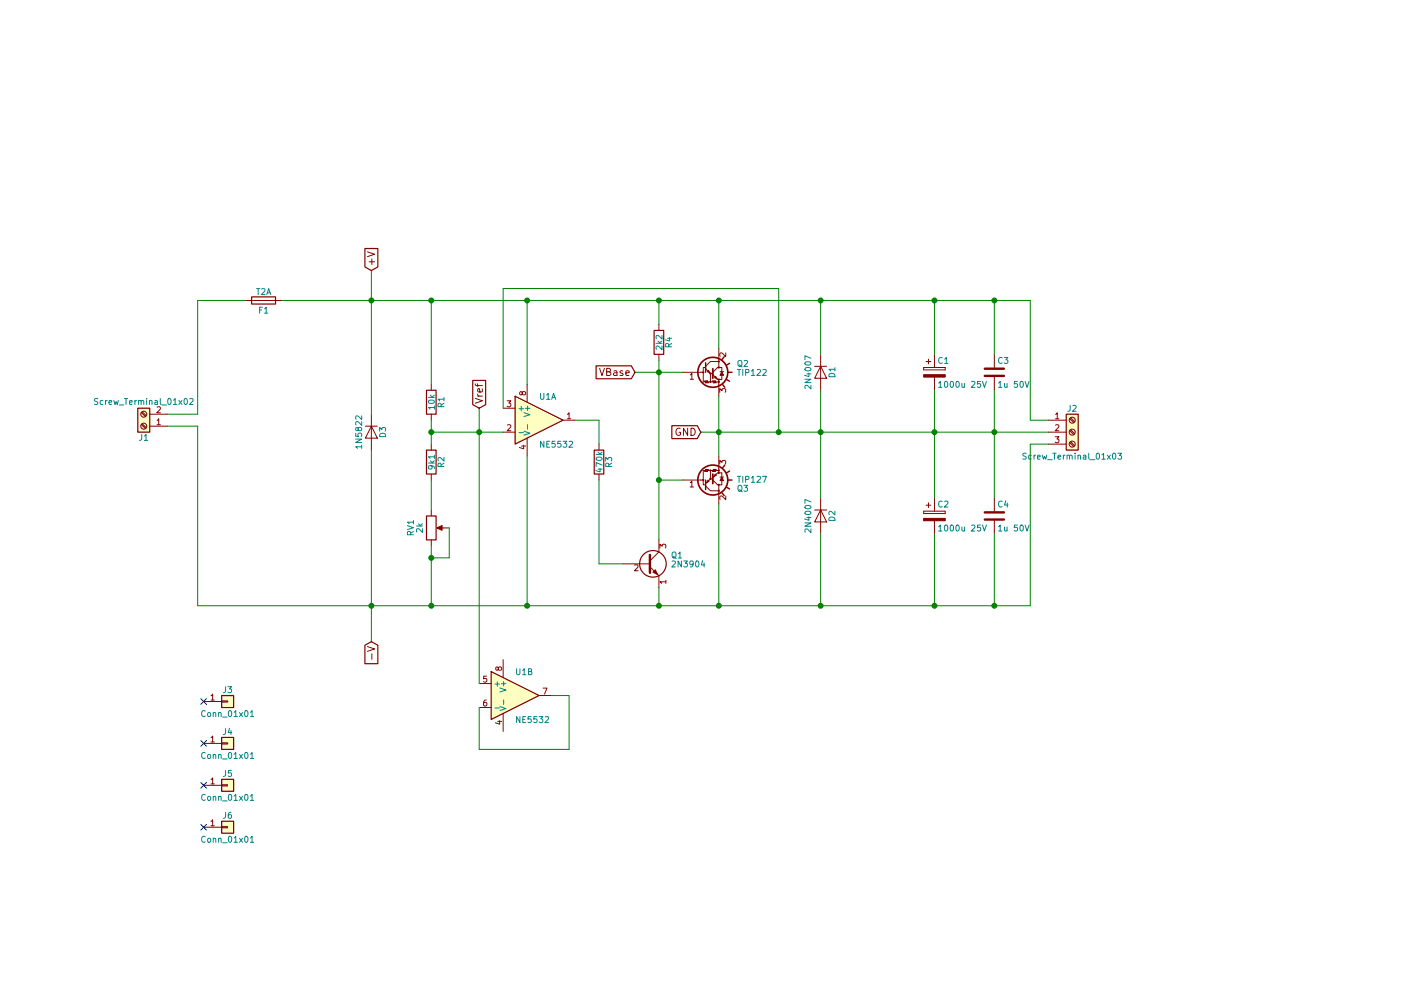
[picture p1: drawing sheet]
EESchema Schematic File Version 2
LIBS:power
LIBS:device
LIBS:switches
LIBS:relays
LIBS:motors
LIBS:transistors
LIBS:conn
LIBS:linear
LIBS:regul
LIBS:74xx
LIBS:cmos4000
LIBS:adc-dac
LIBS:memory
LIBS:xilinx
LIBS:microcontrollers
LIBS:dsp
LIBS:microchip
LIBS:analog_switches
LIBS:motorola
LIBS:texas
LIBS:intel
LIBS:audio
LIBS:interface
LIBS:digital-audio
LIBS:philips
LIBS:display
LIBS:cypress
LIBS:siliconi
LIBS:opto
LIBS:atmel
LIBS:contrib
LIBS:valves
LIBS:dual-pwr-cache
EELAYER 25 0
EELAYER END
$Descr A4 11693 8268
encoding utf-8
Sheet 1 1
Title ""
Date ""
Rev ""
Comp ""
Comment1 ""
Comment2 ""
Comment3 ""
Comment4 ""
$EndDescr
$Comp
L Screw_Terminal_01x02-RESCUE-dual-pwr J1
U 1 1
P 1200 3550
F 0 "J1" H 1200 3650 50  0000 C CNN
F 1 "Screw_Terminal_01x02" H 1200 3350 50  0000 C CNN
F 2 "w_conn_pt-1,5:pt_1,5-2-3,5-h" H 1200 3550 50  0001 C CNN
F 3 "" H 1200 3550 50  0001 C CNN
	1    1200 3550
	-1   0    0    1   
$EndComp
$Comp
L Screw_Terminal_01x03 J2
U 1 1
P 8950 3600
F 0 "J2" H 8950 3800 50  0000 C CNN
F 1 "Screw_Terminal_01x03" H 8950 3400 50  0000 C CNN
F 2 "w_conn_pt-1,5:pt_1,5-3-3,5-h" H 8950 3600 50  0001 C CNN
F 3 "" H 8950 3600 50  0001 C CNN
	1    8950 3600
	1    0    0    -1  
$EndComp
$Comp
L NE5532 U1
U 2 1
P 4300 5800
F 0 "U1" H 4300 6000 50  0000 L CNN
F 1 "NE5532" H 4300 5600 50  0000 L CNN
F 2 "Housings_DIP:DIP-8_W7.62mm_Socket" H 4300 5800 50  0001 C CNN
F 3 "" H 4300 5800 50  0001 C CNN
	2    4300 5800
	1    0    0    -1  
$EndComp
$Comp
L NE5532 U1
U 1 1
P 4500 3500
F 0 "U1" H 4500 3700 50  0000 L CNN
F 1 "NE5532" H 4500 3300 50  0000 L CNN
F 2 "Housings_DIP:DIP-8_W7.62mm_Socket" H 4500 3500 50  0001 C CNN
F 3 "" H 4500 3500 50  0001 C CNN
	1    4500 3500
	1    0    0    -1  
$EndComp
$Comp
L TIP122 Q2
U 1 1
P 5900 3100
F 0 "Q2" H 6150 3175 50  0000 L CNN
F 1 "TIP122" H 6150 3100 50  0000 L CNN
F 2 "TO_SOT_Packages_THT:TO-220-3_Vertical" H 6150 3025 50  0001 L CIN
F 3 "" H 5900 3100 50  0001 L CNN
	1    5900 3100
	1    0    0    -1  
$EndComp
$Comp
L TIP127 Q3
U 1 1
P 5900 4000
F 0 "Q3" H 6150 4075 50  0000 L CNN
F 1 "TIP127" H 6150 4000 50  0000 L CNN
F 2 "TO_SOT_Packages_THT:TO-220-3_Vertical" H 6150 3925 50  0001 L CIN
F 3 "" H 5900 4000 50  0001 L CNN
	1    5900 4000
	1    0    0    1   
$EndComp
$Comp
L 2N3904 Q1
U 1 1
P 5400 4700
F 0 "Q1" H 5600 4775 50  0000 L CNN
F 1 "2N3904" H 5600 4700 50  0000 L CNN
F 2 "TO_SOT_Packages_THT:TO-92_Molded_Narrow" H 5600 4625 50  0001 L CIN
F 3 "" H 5400 4700 50  0001 L CNN
	1    5400 4700
	1    0    0    -1  
$EndComp
$Comp
L R R1
U 1 1
P 3600 3350
F 0 "R1" V 3680 3350 50  0000 C CNN
F 1 "10k" V 3600 3350 50  0000 C CNN
F 2 "Resistors_ThroughHole:R_Axial_DIN0207_L6.3mm_D2.5mm_P7.62mm_Horizontal" V 3530 3350 50  0001 C CNN
F 3 "" H 3600 3350 50  0001 C CNN
	1    3600 3350
	1    0    0    -1  
$EndComp
$Comp
L R R2
U 1 1
P 3600 3850
F 0 "R2" V 3680 3850 50  0000 C CNN
F 1 "9k1" V 3600 3850 50  0000 C CNN
F 2 "Resistors_ThroughHole:R_Axial_DIN0207_L6.3mm_D2.5mm_P7.62mm_Horizontal" V 3530 3850 50  0001 C CNN
F 3 "" H 3600 3850 50  0001 C CNN
	1    3600 3850
	1    0    0    -1  
$EndComp
$Comp
L R R3
U 1 1
P 5000 3850
F 0 "R3" V 5080 3850 50  0000 C CNN
F 1 "470k" V 5000 3850 50  0000 C CNN
F 2 "Resistors_ThroughHole:R_Axial_DIN0207_L6.3mm_D2.5mm_P7.62mm_Horizontal" V 4930 3850 50  0001 C CNN
F 3 "" H 5000 3850 50  0001 C CNN
	1    5000 3850
	1    0    0    -1  
$EndComp
$Comp
L R R4
U 1 1
P 5500 2850
F 0 "R4" V 5580 2850 50  0000 C CNN
F 1 "2k2" V 5500 2850 50  0000 C CNN
F 2 "Resistors_ThroughHole:R_Axial_DIN0207_L6.3mm_D2.5mm_P7.62mm_Horizontal" V 5430 2850 50  0001 C CNN
F 3 "" H 5500 2850 50  0001 C CNN
	1    5500 2850
	1    0    0    -1  
$EndComp
$Comp
L CP C1
U 1 1
P 7800 3100
F 0 "C1" H 7825 3200 50  0000 L CNN
F 1 "1000u 25V" H 7825 3000 50  0000 L CNN
F 2 "Capacitors_ThroughHole:CP_Radial_D10.0mm_P5.00mm" H 7838 2950 50  0001 C CNN
F 3 "" H 7800 3100 50  0001 C CNN
	1    7800 3100
	1    0    0    -1  
$EndComp
$Comp
L CP C2
U 1 1
P 7800 4300
F 0 "C2" H 7825 4400 50  0000 L CNN
F 1 "1000u 25V" H 7825 4200 50  0000 L CNN
F 2 "Capacitors_ThroughHole:CP_Radial_D10.0mm_P5.00mm" H 7838 4150 50  0001 C CNN
F 3 "" H 7800 4300 50  0001 C CNN
	1    7800 4300
	1    0    0    -1  
$EndComp
$Comp
L C C3
U 1 1
P 8300 3100
F 0 "C3" H 8325 3200 50  0000 L CNN
F 1 "1u 50V" H 8325 3000 50  0000 L CNN
F 2 "Capacitors_ThroughHole:C_Disc_D5.0mm_W2.5mm_P5.00mm" H 8338 2950 50  0001 C CNN
F 3 "" H 8300 3100 50  0001 C CNN
	1    8300 3100
	1    0    0    -1  
$EndComp
$Comp
L C C4
U 1 1
P 8300 4300
F 0 "C4" H 8325 4400 50  0000 L CNN
F 1 "1u 50V" H 8325 4200 50  0000 L CNN
F 2 "Capacitors_ThroughHole:C_Disc_D5.0mm_W2.5mm_P5.00mm" H 8338 4150 50  0001 C CNN
F 3 "" H 8300 4300 50  0001 C CNN
	1    8300 4300
	1    0    0    -1  
$EndComp
Wire Wire Line
	8600 2500 8600 3500
Wire Wire Line
	8600 3500 8750 3500
Wire Wire Line
	1650 5050 8600 5050
Wire Wire Line
	8600 5050 8600 3700
Wire Wire Line
	8600 3700 8750 3700
Wire Wire Line
	3600 2500 3600 3200
Connection ~ 3600 2500
Wire Wire Line
	3600 3500 3600 3700
Wire Wire Line
	5500 3000 5500 4500
Wire Wire Line
	5850 3600 8750 3600
Wire Wire Line
	7800 2500 7800 2950
Connection ~ 7800 2500
Wire Wire Line
	8300 2500 8300 2950
Connection ~ 8300 2500
Wire Wire Line
	7800 3250 7800 4150
Connection ~ 7800 3600
Wire Wire Line
	8300 3250 8300 4150
Connection ~ 8300 3600
Wire Wire Line
	7800 4450 7800 5050
Connection ~ 7800 5050
Wire Wire Line
	8300 4450 8300 5050
Connection ~ 8300 5050
Wire Wire Line
	5500 4900 5500 5050
Connection ~ 5500 5050
Wire Wire Line
	5000 3700 5000 3500
Wire Wire Line
	5000 3500 4800 3500
Wire Wire Line
	5000 4000 5000 4700
Wire Wire Line
	5000 4700 5200 4700
Wire Wire Line
	3600 3600 4200 3600
Connection ~ 3600 3600
Wire Wire Line
	4200 3400 4200 2400
Wire Wire Line
	4200 2400 6500 2400
Wire Wire Line
	6500 2400 6500 3600
Connection ~ 6500 3600
Wire Wire Line
	4400 2500 4400 3200
Connection ~ 4400 2500
Wire Wire Line
	4400 3800 4400 5050
Connection ~ 4400 5050
Wire Wire Line
	4600 5800 4750 5800
Wire Wire Line
	4750 5800 4750 6250
Wire Wire Line
	4750 6250 4000 6250
Wire Wire Line
	4000 6250 4000 5900
Wire Wire Line
	4000 3400 4000 5700
Connection ~ 4000 3600
$Comp
L Conn_01x01 J3
U 1 1
P 1900 5850
F 0 "J3" H 1900 5950 50  0000 C CNN
F 1 "Conn_01x01" H 1900 5750 50  0000 C CNN
F 2 "Mounting_Holes:MountingHole_3.2mm_M3_Pad_Via" H 1900 5850 50  0001 C CNN
F 3 "" H 1900 5850 50  0001 C CNN
	1    1900 5850
	1    0    0    -1  
$EndComp
$Comp
L Conn_01x01 J4
U 1 1
P 1900 6200
F 0 "J4" H 1900 6300 50  0000 C CNN
F 1 "Conn_01x01" H 1900 6100 50  0000 C CNN
F 2 "Mounting_Holes:MountingHole_3.2mm_M3_Pad_Via" H 1900 6200 50  0001 C CNN
F 3 "" H 1900 6200 50  0001 C CNN
	1    1900 6200
	1    0    0    -1  
$EndComp
$Comp
L Conn_01x01 J5
U 1 1
P 1900 6550
F 0 "J5" H 1900 6650 50  0000 C CNN
F 1 "Conn_01x01" H 1900 6450 50  0000 C CNN
F 2 "Mounting_Holes:MountingHole_3.2mm_M3_Pad_Via" H 1900 6550 50  0001 C CNN
F 3 "" H 1900 6550 50  0001 C CNN
	1    1900 6550
	1    0    0    -1  
$EndComp
$Comp
L Conn_01x01 J6
U 1 1
P 1900 6900
F 0 "J6" H 1900 7000 50  0000 C CNN
F 1 "Conn_01x01" H 1900 6800 50  0000 C CNN
F 2 "Mounting_Holes:MountingHole_3.2mm_M3_Pad_Via" H 1900 6900 50  0001 C CNN
F 3 "" H 1900 6900 50  0001 C CNN
	1    1900 6900
	1    0    0    -1  
$EndComp
NoConn ~ 1700 5850
NoConn ~ 1700 6200
NoConn ~ 1700 6550
NoConn ~ 1700 6900
Wire Wire Line
	1400 3450 1650 3450
Wire Wire Line
	1650 3450 1650 2500
Wire Wire Line
	1400 3550 1650 3550
$Comp
L D D3
U 1 1
P 3100 3600
F 0 "D3" H 3100 3700 50  0000 C CNN
F 1 "1N5822" H 3100 3500 50  0000 C CNN
F 2 "Diodes_ThroughHole:D_DO-27_P15.24mm_Horizontal" H 3100 3600 50  0001 C CNN
F 3 "" H 3100 3600 50  0001 C CNN
	1    3100 3600
	0    1    1    0   
$EndComp
Wire Wire Line
	1650 3550 1650 5050
Wire Wire Line
	2350 2500 8600 2500
Wire Wire Line
	3100 3750 3100 5350
Connection ~ 3100 5050
$Comp
L Fuse F1
U 1 1
P 2200 2500
F 0 "F1" V 2280 2500 50  0000 C CNN
F 1 "T2A" V 2125 2500 50  0000 C CNN
F 2 "Fuse_Holders_and_Fuses:Fuseholder5x20_horiz_open_universal_Type-III" V 2130 2500 50  0001 C CNN
F 3 "" H 2200 2500 50  0001 C CNN
	1    2200 2500
	0    1    1    0   
$EndComp
Wire Wire Line
	1650 2500 2050 2500
Wire Wire Line
	3100 2250 3100 3450
Connection ~ 3100 2500
$Comp
L D D1
U 1 1
P 6850 3100
F 0 "D1" H 6850 3200 50  0000 C CNN
F 1 "2N4007" H 6850 3000 50  0000 C CNN
F 2 "Diodes_ThroughHole:D_DO-41_SOD81_P10.16mm_Horizontal" H 6850 3100 50  0001 C CNN
F 3 "" H 6850 3100 50  0001 C CNN
	1    6850 3100
	0    1    1    0   
$EndComp
$Comp
L D D2
U 1 1
P 6850 4300
F 0 "D2" H 6850 4400 50  0000 C CNN
F 1 "2N4007" H 6850 4200 50  0000 C CNN
F 2 "Diodes_ThroughHole:D_DO-41_SOD81_P10.16mm_Horizontal" H 6850 4300 50  0001 C CNN
F 3 "" H 6850 4300 50  0001 C CNN
	1    6850 4300
	0    1    1    0   
$EndComp
Wire Wire Line
	5500 2700 5500 2500
Connection ~ 5500 2500
Wire Wire Line
	5700 4000 5500 4000
Connection ~ 5500 4000
Wire Wire Line
	5300 3100 5700 3100
Connection ~ 5500 3100
Wire Wire Line
	6000 2900 6000 2500
Connection ~ 6000 2500
Wire Wire Line
	6000 3300 6000 3800
Wire Wire Line
	6000 4200 6000 5050
Connection ~ 6000 5050
Connection ~ 6000 3600
Wire Wire Line
	6850 2950 6850 2500
Connection ~ 6850 2500
Wire Wire Line
	6850 3250 6850 4150
Connection ~ 6850 3600
Wire Wire Line
	6850 4450 6850 5050
Connection ~ 6850 5050
Text GLabel 3100 2250 1    60   Input ~ 0
+V
Text GLabel 3100 5350 3    60   Input ~ 0
-V
Text GLabel 5850 3600 0    60   Input ~ 0
GND
$Comp
L POT RV1
U 1 1
P 3600 4400
F 0 "RV1" V 3425 4400 50  0000 C CNN
F 1 "2k" V 3500 4400 50  0000 C CNN
F 2 "Potentiometers:Potentiometer_Trimmer_Vishay_T73XW_Vertical" H 3600 4400 50  0001 C CNN
F 3 "" H 3600 4400 50  0001 C CNN
	1    3600 4400
	1    0    0    -1  
$EndComp
Wire Wire Line
	3600 4250 3600 4000
Wire Wire Line
	3600 4550 3600 5050
Connection ~ 3600 5050
Wire Wire Line
	3750 4400 3750 4650
Wire Wire Line
	3750 4650 3600 4650
Connection ~ 3600 4650
Text GLabel 5300 3100 0    60   Input ~ 0
VBase
Text GLabel 4000 3400 1    60   Input ~ 0
Vref
$EndSCHEMATC
